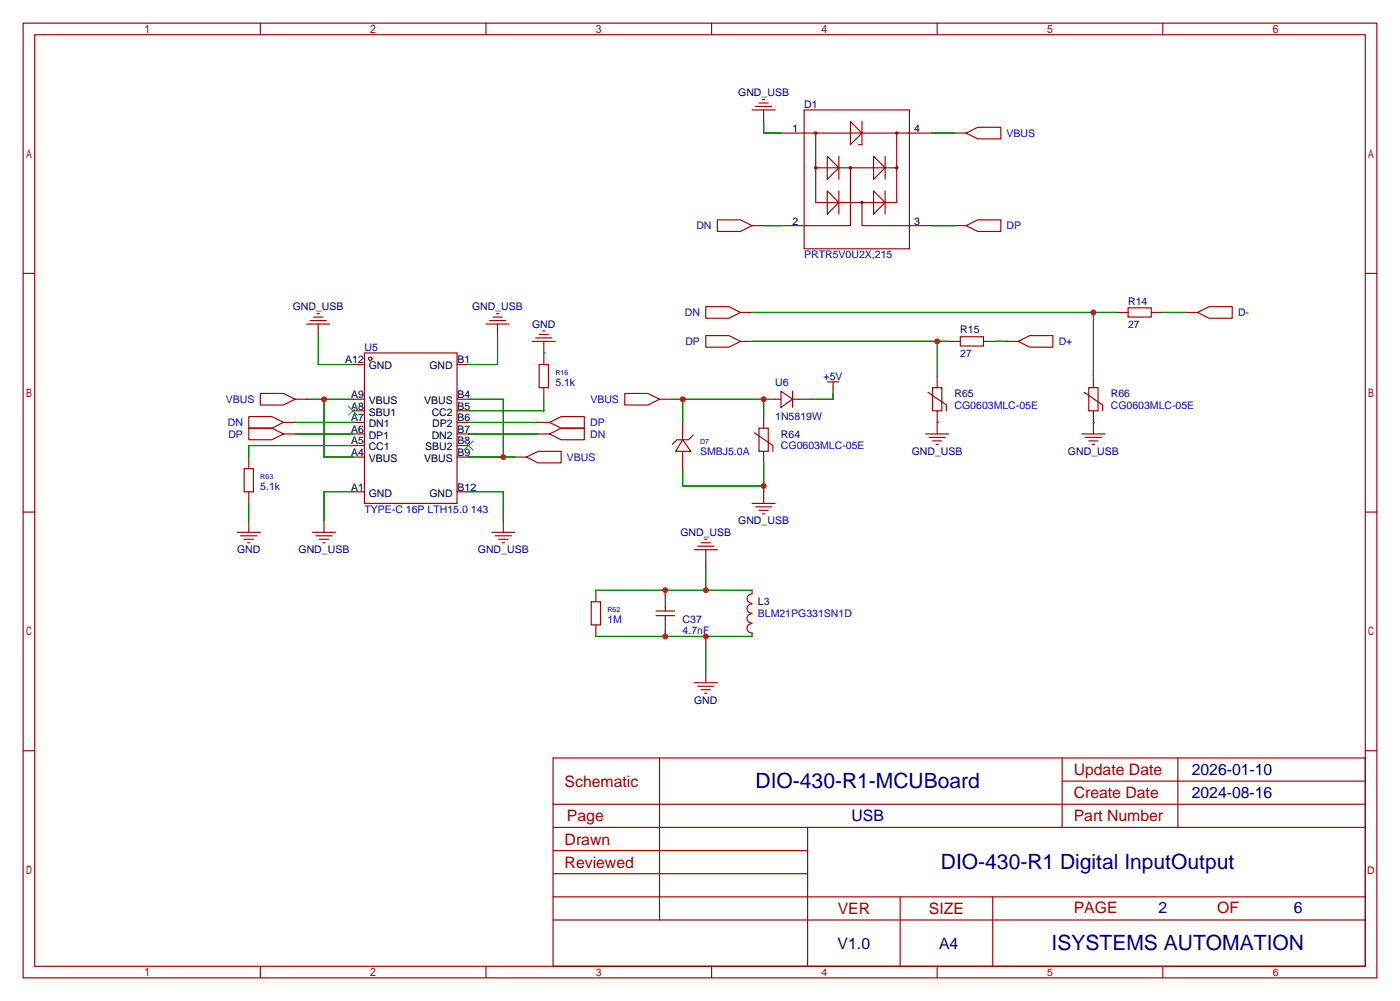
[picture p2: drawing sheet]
<svg xmlns="http://www.w3.org/2000/svg" width="307mm" height="220mm" viewBox="0 0 307 220" stroke-linecap="round" stroke-linejoin="round" font-family="sans-serif">
<g fill="none" stroke="#a10000" stroke-width=".25">
<path d="M5.1 5.1h297.2v209.5h-297.2zM7.6 7.6h292.1v204.5h-292.1zM57.1 5.1v2.5M106.7 5.1v2.5M156.2 5.1v2.5M205.7 5.1v2.5M255.3 5.1v2.5M165.1 24.1h5.1M165.9 23.4h3.5M166.6 22.6h2.1M167.4 21.8h.5M167.6 24.1v2.6"/>
<path d="M171.4 29.2h33.1M176.5 24.1h23.1v30.5h-23.1zM179.1 36.8h17.7M179.1 29.2v15.2h17.7v-15.2M181.6 34.3l2.5 2.5-2.5 2.6zM184.1 34.3v5.1M186.7 26.7l2.5 2.5-2.5 2.6zM186.7 36.8v12.7h-15.3M189.2 26.7v5.1h-.7M191.8 34.3l2.5 2.5-2.5 2.6zM194.3 34.3v5.1M209.5 29.2h2.6"/>
<path d="M212.1 29.2l2.5-1.3h5.1v2.6h-5.1zM157.5 48.3h5.1l2.5 1.2-2.5 1.3h-5.1zM165.1 49.5h2.5M181.6 41.9l2.5 2.5-2.5 2.6zM184.1 41.9v5.1M189.2 44.4v5.1h15.3M191.8 41.9l2.5 2.5-2.5 2.6zM194.3 41.9v5.1M209.5 49.5h2.6M212.1 49.5l2.5-1.2h5.1v2.5h-5.1zM5.1 60h2.5M67.3 71.1h5.1"/>
<path d="M68.1 70.4h3.5M68.8 69.6h2.1M69.6 68.8h.5M69.8 71.1v2.6M80 77.5h20.3v33h-20.3zM106.7 71.1h5.1M107.4 70.4h3.6M108.2 69.6h2M109 68.8h.5M109.2 71.1v2.6M116.8 74.9h5.1M117.6 74.2h3.6"/>
<path d="M118.4 73.4h2M119.1 72.6h.5M119.4 74.9v5.1M154.9 73.7h5.1l2.6 1.2-2.6 1.3h-5.1zM154.9 67.3h5.1l2.6 1.3-2.6 1.2h-5.1zM162.6 74.9h2.5M162.6 68.6h2.5M208.3 74.9h2.5M210.8 73.9h5.1v2h-5.1zM215.9 74.9h2.5M221 74.9h2.5M223.5 74.9l2.6-1.2h5v2.5h-5z"/>
<path d="M245.1 68.6h2.5M247.6 67.6h5.1v2h-5.1zM252.7 68.6h2.6M260.3 68.6h2.6M262.9 68.6l2.5-1.3h5.1v2.5h-5.1zM299.7 60h2.6M54.6 91.4h5.1l2.5 1.3-2.5 1.3h-5.1zM54.6 94h5.1l2.5 1.2-2.5 1.3h-5.1zM57.1 86.4h5.1l2.6 1.2-2.6 1.3h-5.1zM62.2 92.7h2.6M62.2 95.2h2.6M64.8 87.6h2.5"/>
<path d="M77.5 80h2.5M77.5 87.6h2.5M77.5 90.2h2.5M77.5 92.7h2.5M77.5 95.2h2.5M77.5 97.8h2.5M100.3 80h2.6M100.3 87.6h2.6M100.3 90.2h2.6M100.3 92.7h2.6M100.3 95.2h2.6M100.3 97.8h2.6"/>
<path d="M118.1 92.7h2.5M118.1 95.2h2.5M118.4 80h2v5.1h-2zM119.4 85.1v2.5M120.6 92.7l2.6-1.3h5.1v2.6h-5.1zM120.6 95.2l2.6-1.2h5.1v2.5h-5.1zM137.2 86.4h5l2.6 1.2-2.6 1.3h-5zM144.8 87.6h2.5M149.9 96.5l1.7 2.6h-3.3zM149.9 92.7v3.8M149.9 99.1v3.8M152.1 95.5l-1 1h-2.5l-1 1"/>
<path d="M165.6 95l4.1 2.8v1.3M166.6 94h2.1v5.1h-2.1zM167.6 87.6h3.8M167.6 91.4v2.6M167.6 99.1v2.5M171.4 85.9l2.6 1.7-2.6 1.8zM174 87.6h3.8M174 85.9v3.5M181.6 83.8h2.5M182.9 83.8v2.6M203.2 95.2h5.1M203.7 86.1l4.1 2.8v1.3"/>
<path d="M204 96h3.5M204.7 85.1h2.1v5.1h-2.1zM204.7 96.8h2.1M205.5 97.5h.5M205.7 82.5v2.6M205.7 90.2v5M237.5 95.2h5.1M238 86.1l4.1 2.8v1.3M238.3 96h3.5M239 85.1h2v5.1h-2zM239 96.8h2M239.8 97.5h.5"/>
<path d="M240 82.5v2.6M240 90.2v5M5.1 112.4h2.5M52.1 116.8h5M52.8 117.6h3.6M53.6 102.9h2v5h-2zM53.6 118.4h2M54.4 119.1h.5M54.6 100.3v2.6M54.6 107.9v2.6M54.6 114.3v2.5M68.6 116.8h5.1"/>
<path d="M69.3 117.6h3.6M70.1 118.4h2M70.9 119.1h.5M71.1 114.3v2.5M77.5 100.3h2.5M77.5 107.9h2.5M100.3 100.3h2.6M100.3 107.9h2.6M107.9 116.8h5.1M108.7 117.6h3.6M109.5 118.4h2M110.2 119.1h.5"/>
<path d="M110.5 114.3v2.5M113 100.3h2.6M115.6 100.3l2.5-1.2h5.1v2.5h-5.1zM153.2 119.9h3.5M153.9 119.1h2.1M154.7 118.4h.5M165.1 110.5h5.1M165.9 111.3h3.5M166.6 112h2.1M167.4 112.8h.5M167.6 107.9v2.6M299.7 112.4h2.6"/>
<path d="M129.8 132.1h2v5.1h-2zM130.8 129.5v2.6M130.8 137.2v2.5M144 135.1h4.1M144 134.1h4.1M146 130.8v3.3M146 135.1v3.3M152.4 120.6h5.1M154.9 120.6v2.6M165.1 136.9a1.01 1.01 0 0 0-1.1 1 1.01 1.01 0 0 0 1.1 1M165.1 134.7a1.01 1.01 0 0 0-1.1 1 1.01 1.01 0 0 0 1.1 1.1M165.1 132.6a1.01 1.01 0 0 0-1.1 1 1.01 1.01 0 0 0 1.1 1"/>
<path d="M165.1 130.4a1.01 1.01 0 0 0-1.1 1 1.01 1.01 0 0 0 1.1 1M165.1 129.5v.8M165.1 138.9v.8M152.4 149.9h5.1M153.2 150.6h3.5M153.9 151.4h2.1M154.7 152.1h.5M154.9 147.3v2.6M5.1 164.8h2.5M121.4 166.4h178.3v45.7h-178.3zM121.4 176.5h178.3M144.8 166.4v35.5"/>
<path d="M233.2 166.4v15.2M233.2 171.4h66.5M258.6 166.4v15.2M299.7 164.8h2.6M121.4 186.7h55.9M121.4 181.6h178.3M121.4 196.8h178.3M121.4 191.8h55.9M177.3 181.6v30.5M197.6 196.8v15.3M217.9 196.8v15.3M57.1 212.1v2.5"/>
<path d="M106.7 212.1v2.5M121.4 201.9h178.3M156.2 212.1v2.5M205.7 212.1v2.5M255.3 212.1v2.5"/>
<circle cx="179.1" cy="36.8" r=".25"/>
<circle cx="179.1" cy="29.2" r=".25"/>
<circle cx="186.7" cy="36.8" r=".25"/>
<circle cx="196.8" cy="36.8" r=".25"/>
<circle cx="196.8" cy="29.2" r=".25"/>
<circle cx="189.2" cy="44.5" r=".25"/>
<circle cx="81.3" cy="78.7" r=".38"/>
</g>
<path d="M76.5 89.2l2 2M78.5 89.2l-2 2M101.9 96.8l2 2M103.9 96.8l-2 2" fill="none" stroke="#3c3" stroke-width=".25"/>
<g fill="none" stroke="#008700" stroke-width=".25">
<path d="M167.6 26.7v2.5h3.8M204.5 29.2h5M167.6 49.5h3.8M204.5 49.5h5M69.8 73.7v6.3h7.7M109.2 73.7v6.3h-6.3M119.4 77.5h.1M165.1 68.6h80M165.1 74.9h43.2M205.7 74.9v7.6M218.4 74.9h2.6M240 68.6v13.9"/>
<path d="M255.3 68.6h5M64.8 92.7h12.7M64.8 95.2h12.7M67.3 87.6h10.2M71.1 87.6v12.7h6.4M77.5 97.8h-22.9v2.5M102.9 87.6h7.6v12.7M102.9 92.7h15.2M102.9 95.2h15.2M119.4 87.6v2.6h-16.5M147.3 87.6h20.3v3.8M149.9 87.6v5.1"/>
<path d="M182.9 86.4v1.2h-5.1M205.7 92.7h.1M240 92.7h.1M54.6 110.5v3.8M77.5 107.9h-6.4v6.4M102.9 107.9h7.6v6.4M102.9 100.3h10.1M149.9 102.9v3.8h17.7M167.6 101.6v6.3M130.8 129.5h34.3M130.8 139.7h34.3M146 129.5v1.3"/>
<path d="M146 138.4v1.3M154.9 123.2v6.3M154.9 139.7v7.6"/>
</g>
<g fill="#c00">
<circle cx="71.1" cy="87.6" r=".63"/>
<circle cx="110.5" cy="100.3" r=".63"/>
<circle cx="167.6" cy="87.6" r=".63"/>
<circle cx="149.9" cy="87.6" r=".63"/>
<circle cx="167.6" cy="106.7" r=".63"/>
<circle cx="240" cy="68.6" r=".63"/>
<circle cx="205.7" cy="74.9" r=".63"/>
<circle cx="154.9" cy="129.5" r=".63"/>
<circle cx="146.1" cy="129.5" r=".63"/>
<circle cx="154.9" cy="139.7" r=".63"/>
<circle cx="146.1" cy="139.7" r=".63"/>
</g>
<g font-size="4.6" fill="#000080">
<text x="165.9" y="173.1">DIO-430-R1-MCUBoard</text>
<text x="206.5" y="190.8">DIO-430-R1 Digital InputOutput</text>
<text x="230.9" y="208.6">ISYSTEMS AUTOMATION</text>
</g>
<g font-size="3.5" fill="#a00000">
<text x="124" y="172.7">Schematic</text>
<text x="235.7" y="170.1">Update Date</text>
<text x="235.7" y="175.2">Create Date</text>
<text x="124" y="185.4">Drawn</text>
<text x="124.5" y="180.3">Page</text>
<text x="235.7" y="180.3">Part Number</text>
<text x="124" y="190.4">Reviewed</text>
<text x="183.9" y="200.6">VER</text>
<text x="203.9" y="200.6">SIZE</text>
<text x="235.7" y="200.3">PAGE</text>
<text x="267.2" y="200.3">OF</text>
</g>
<g font-size="3.5" fill="#000080">
<text x="261.6" y="170.1">2026-01-10</text>
<text x="261.6" y="175.2">2024-08-16</text>
<text x="186.9" y="180.3">USB</text>
<text x="254.3" y="200.3">2</text>
<text x="284" y="200.3">6</text>
<text x="183.9" y="208.2">V1.0</text>
<text x="206.2" y="208.2">A4</text>
</g>
<g font-size="2.3" fill="#000080">
<text x="162.1" y="21.1">GND_USB</text>
<text x="176.5" y="23.7">D1</text>
<text x="64.3" y="68.1">GND_USB</text>
<text x="103.6" y="68.1">GND_USB</text>
<text x="116.8" y="71.9">GND</text>
<text x="247.6" y="66.8">R14</text>
<text x="80" y="77">U5</text>
<text x="210.8" y="73.2">R15</text>
<text x="180.8" y="83.4">+5V</text>
<text x="170.2" y="84.6">U6</text>
<text x="209.5" y="87.2">R65</text>
<text x="243.8" y="87.2">R66</text>
<text x="171.4" y="96.1">R64</text>
<text x="200.2" y="99.9">GND_USB</text>
<text x="234.4" y="99.9">GND_USB</text>
<text x="149.4" y="117.6">GND_USB</text>
<text x="162.1" y="115.1">GND_USB</text>
<text x="52" y="121.5">GND</text>
<text x="65.5" y="121.5">GND_USB</text>
<text x="104.9" y="121.5">GND_USB</text>
<text x="149.9" y="136.7">C37</text>
<text x="166.4" y="132.9">L3</text>
<text x="152.4" y="154.5">GND</text>
</g>
<g font-size="2.3">
<text x="174" y="29">1</text>
<text x="200.7" y="29">4</text>
<text x="174" y="49.3">2</text>
<text x="200.7" y="49.3">3</text>
<text x="75.8" y="79.8">A12</text>
<text x="80.9" y="81.1">GND</text>
<text x="94.3" y="81.1">GND</text>
<text x="100.5" y="79.8">B1</text>
<text x="77.1" y="87.4">A9</text>
<text x="77.1" y="89.9">A8</text>
<text x="80.9" y="88.7">VBUS</text>
<text x="93.1" y="88.7">VBUS</text>
<text x="100.5" y="89.9">B5</text>
<text x="100.5" y="87.4">B4</text>
<text x="77.1" y="92.5">A7</text>
<text x="77.1" y="95">A6</text>
<text x="80.9" y="91.2">SBU1</text>
<text x="80.9" y="93.8">DN1</text>
<text x="94.8" y="91.2">CC2</text>
<text x="94.9" y="93.8">DP2</text>
<text x="100.5" y="95">B7</text>
<text x="100.5" y="92.5">B6</text>
<text x="77.1" y="97.6">A5</text>
<text x="77.1" y="100.1">A4</text>
<text x="80.9" y="96.3">DP1</text>
<text x="80.9" y="98.8">CC1</text>
<text x="80.9" y="101.4">VBUS</text>
<text x="93.1" y="101.4">VBUS</text>
<text x="93.4" y="98.8">SBU2</text>
<text x="94.8" y="96.3">DN2</text>
<text x="100.5" y="100.1">B9</text>
<text x="100.5" y="97.6">B8</text>
<text x="77.1" y="107.7">A1</text>
<text x="100.5" y="107.7">B12</text>
<text x="80.9" y="109">GND</text>
<text x="94.3" y="109">GND</text>
</g>
<g font-size="2.3" fill="#00f">
<text x="221" y="30">VBUS</text>
<text x="152.9" y="50.3">DN</text>
<text x="221" y="50.3">DP</text>
<text x="176.5" y="56.7">PRTR5V0U2X,215</text>
<text x="150.3" y="69.4">DN</text>
<text x="247.6" y="71.9">27</text>
<text x="271.8" y="69.4">D-</text>
<text x="150.5" y="75.7">DP</text>
<text x="232.4" y="75.7">D+</text>
<text x="210.8" y="78.3">27</text>
<text x="49.6" y="88.4">VBUS</text>
<text x="121.9" y="84.6">5.1k</text>
<text x="129.6" y="88.4">VBUS</text>
<text x="209.5" y="89.7">CG0603MLC-05E</text>
<text x="243.8" y="89.7">CG0603MLC-05E</text>
<text x="50" y="93.5">DN</text>
<text x="129.5" y="93.5">DP</text>
<text x="170.2" y="92.2">1N5819W</text>
<text x="50.1" y="96.1">DP</text>
<text x="124.5" y="101.1">VBUS</text>
<text x="129.5" y="96.1">DN</text>
<text x="153.7" y="99.9">SMBJ5.0A</text>
<text x="171.4" y="98.6">CG0603MLC-05E</text>
<text x="57.1" y="107.5">5.1k</text>
<text x="80" y="112.6">TYPE-C 16P LTH15.0 143</text>
<text x="133.3" y="136.7">1M</text>
<text x="166.4" y="135.4">BLM21PG331SN1D</text>
<text x="149.9" y="139.2">4.7nF</text>
</g>
<g font-size="2.3" fill="#a00000">
<text x="300.2" y="191.8">D</text>
<text x="130.8" y="214.2">3</text>
<text x="180.3" y="214.2">4</text>
<text x="229.9" y="214.2">5</text>
<text x="279.4" y="214.2">6</text>
</g>
<g font-size="1.6" fill="#000080">
<text x="121.9" y="82.2">R16</text>
<text x="153.7" y="97.5">D7</text>
<text x="57.1" y="105.1">R63</text>
<text x="133.3" y="134.3">R62</text>
</g>
</svg>
